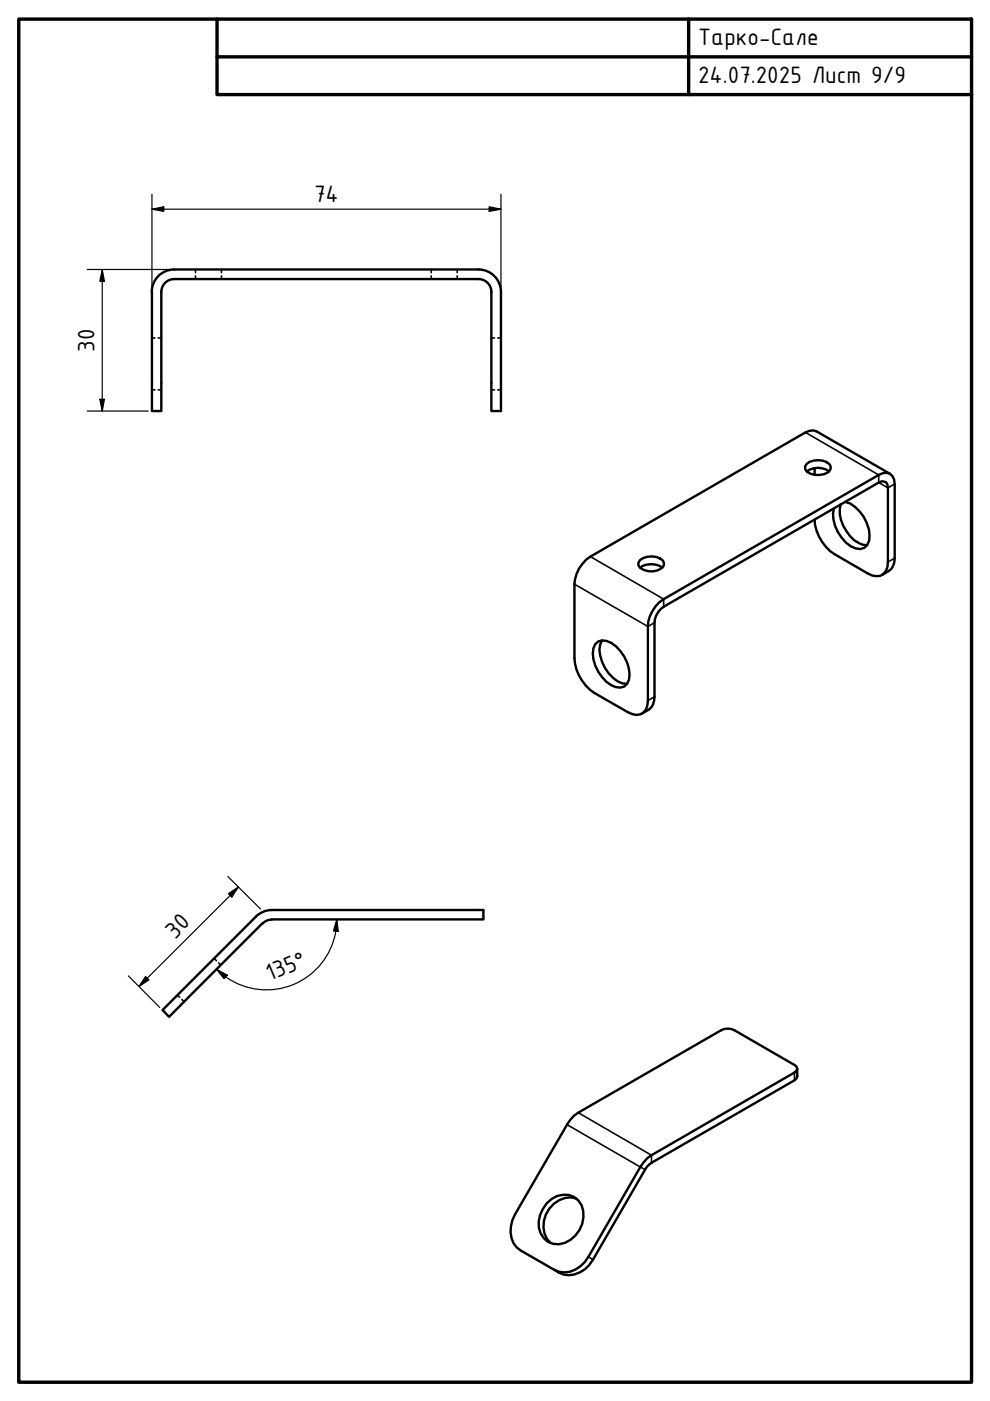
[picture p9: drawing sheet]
<svg xmlns="http://www.w3.org/2000/svg" width="210mm" height="297mm" viewBox="0 0 210 297" stroke-linecap="round" stroke-linejoin="round" font-family="sans-serif">
<!-- layer: Hidden (ISO) -->
<g fill="none" stroke="#000" stroke-width=".34">
<path d="M41.4 57.1v.7M41.4 58.5v.7M46.9 57.1v.7M46.9 58.5v.7M91.4 57.1v.7M91.4 58.5v.7M96.9 57.1v.7M96.9 58.5v.7M32.2 71.7h.7M33.5 71.7h.7M104.2 71.7h.7M105.5 71.7h.7"/>
<path d="M32.2 82.7h.7M33.5 82.7h.7M104.2 82.7h.7M105.5 82.7h.7M37.6 211l.5 .4M38.6 211.9l.4 .5M45.4 203.2l.5 .5M46.4 204.2l.4 .4"/>
</g>
<!-- layer: Visible (ISO) -->
<g fill="none" stroke="#000" stroke-width=".51">
<path d="M32.2 61.9a4.8 4.8 0 0 1 4.8-4.8h64.5a4.8 4.8 0 0 1 4.7 4.8M32.2 61.9v25.3h2v-25.3M34.2 61.9a2.73 2.73 0 0 1 2.8-2.7h64.5a2.73 2.73 0 0 1 2.7 2.7M104.2 61.9v25.3h2v-25.3M171 98.4a3.9 3.9 0 0 1 4.9 .1l.2 .6a2.07 2.07 0 0 1-2.3 1.6 3.1 3.1 0 0 1-3.1-1.2v-.6zM171.1 100a3.8 3.8 0 0 1 4.7 0M172.7 99.3v1.4M135.7 118.8a3.9 3.9 0 0 1 4.9 .1l.2 .6a2.24 2.24 0 0 1-2.4 1.6 3.3 3.3 0 0 1-3-1.2l-.1-.6zM172.7 110.2a9.3 9.3 0 0 0 4.3 7.3l7 4.1a2.82 2.82 0 0 0 3.3 .1l.5-.7 .4-.8 .1-1v-15.8a1.12 1.12 0 0 0-1.4-1.3l-46.2 26.5a4.3 4.3 0 0 0-1.9 3.4v15.7a3.5 3.5 0 0 1-2.7 3.6M178.2 107a7.8 7.8 0 0 0 4.8 8.5l.9 .1M179.2 106.4a7.1 7.1 0 0 1 4.6 4.5 5.2 5.2 0 0 1 .1 4.7 2.4 2.4 0 0 1-3.5 .3 8.6 8.6 0 0 1-3.8-7l.2-1.1M188.7 100.4l-15.6-8.9-.6-.2h-.9l-.8 .4-45.6 26.3a7.4 7.4 0 0 0-3.4 5.9v15.7a9.4 9.4 0 0 0 4.2 7.3l7.1 4.1a2.64 2.64 0 0 0 3.8-.6l.5-1.9v-15.7a7.4 7.4 0 0 1 3.3-5.8l45.6-26.3a2.06 2.06 0 0 1 2.4-.3 2.06 2.06 0 0 1 1 2.2v15.7a3 3 0 0 1-1.3 2.8l-1.4 .8"/>
<path d="M126.2 136.6a2.46 2.46 0 0 1 3.4-.3 8.2 8.2 0 0 1 3.7 7.8 2.05 2.05 0 0 1-2.7 1.6 7.9 7.9 0 0 1-4.8-8.3zM127.6 135.8a4.8 4.8 0 0 0 0 4.5 7.7 7.7 0 0 0 4.4 4.6l.9 .1M135.7 120.4a4 4 0 0 1 4.7 0M55.7 195.7l-19.8 19.9-1.4-1.4 19.8-19.9a4.7 4.7 0 0 1 3.3-1.4h44.9v2h-44.9l-1.2 .4-.7 .5M121.7 236.5l31.2-18.1a3.1 3.1 0 0 1 2.8 0l12.7 7.4 .5 .3 .1 .5-.1 .4-.5 .4-31.1 18.1-1.5 1.9-11 19.1a5.9 5.9 0 0 1-6.3 3.1l-1-.4-7.1-4a5.3 5.3 0 0 1-1.8-6.5l.6-1.2 11-19.1zM169 226.6v1.6l-.1 .5-.5 .4-30.8 17.8-.8 1.1-11.1 19.1a5.4 5.4 0 0 1-8.2 2.1M115.9 255.1a4.5 4.5 0 0 1 6.7-.6 5.9 5.9 0 0 1-1.7 8.4 4.1 4.1 0 0 1-4.7 .4 4.1 4.1 0 0 1-2-4.3l.3-1.4 .6-1.3zM122.2 254.1a5.6 5.6 0 0 0-6.9 4.8 4.9 4.9 0 0 0 1.5 4.7"/>
</g>
<!-- layer: Visible Narrow (ISO) -->
<path d="M170.8 91.7l15.5 9v1.6l2 1.1 1.4-.8M125.2 118l15.5 9v1.6M189.7 118.3l-1.4 .9M121.8 123.9l15.6 8.9 1.4-.8M138.8 147.7l-1.4 .8M120.2 238.4l16.6 9.6M122.6 235.9l15.5 9v1.6M168.4 227.4v1.7M124.8 266.5l.9 .6" fill="none" stroke="#000" stroke-width=".34"/>
<!-- layer: Border (ISO) -->
<path d="M4 4h202v289.1h-202zM46 4v16.1h160M46 12.1h160M146 4v16.1" fill="none" stroke="#000" stroke-width=".72"/>
<!-- layer: Dimension (ISO) -->
<g fill="none" stroke="#000" stroke-width=".25">
<path d="M18.5 57.1h17.7M21.7 57.1l.4 2.5h-.9zM21.7 57.1v30.1M32.2 44.4l2.5-.6v1zM32.2 44.4h74M32.2 41.2v19.9M103.7 43.8l2.5 .6-2.5 .4zM106.2 41.2v19.9M18.5 87.2h12.9M21.2 84.7h.9l-.4 2.5zM48.3 185.8l6.9 6.9M48.4 189.5l2.1-1.4-1.4 2.1z"/>
<path d="M50.5 188.1l-21 21.1M71.4 194.9l.3 2.6-1-.1zM71.4 194.9a14.9 14.9 0 0 1-23.6 12.2M27.2 206.9l6.7 6.7M30.9 207l.7 .8-2.1 1.4zM45.9 205.5l2.3 1.2-.7 .8zM45.9 205.5l1.9 1.6"/>
</g>
<path d="M21.7 57.1l.4 2.5h-.9zM32.2 44.4l2.5-.6v1zM103.7 43.8l2.5 .6-2.5 .4zM21.2 84.7h.9l-.4 2.5zM48.4 189.5l2.1-1.4-1.4 2.1zM71.4 194.9l.3 2.6-1-.1zM30.9 207l.7 .8-2.1 1.4zM45.9 205.5l2.3 1.2-.7 .8z" fill="#000"/>
<g font-size="5.4">
<text x="148" y="9.6">Тарко-Сале</text>
<text x="148" y="17.6">24.07.2025 Лист 9/9</text>
<text x="66.6" y="42.7">74</text>
<text x="20.1" y="74.6" transform="rotate(-90 20.1 74.6)">30</text>
<text x="37.1" y="199.2" transform="rotate(-45 37.1 199.2)">30</text>
<text x="57.2" y="208.1" transform="rotate(-23 57.2 208.1)">135°</text>
</g>
</svg>
